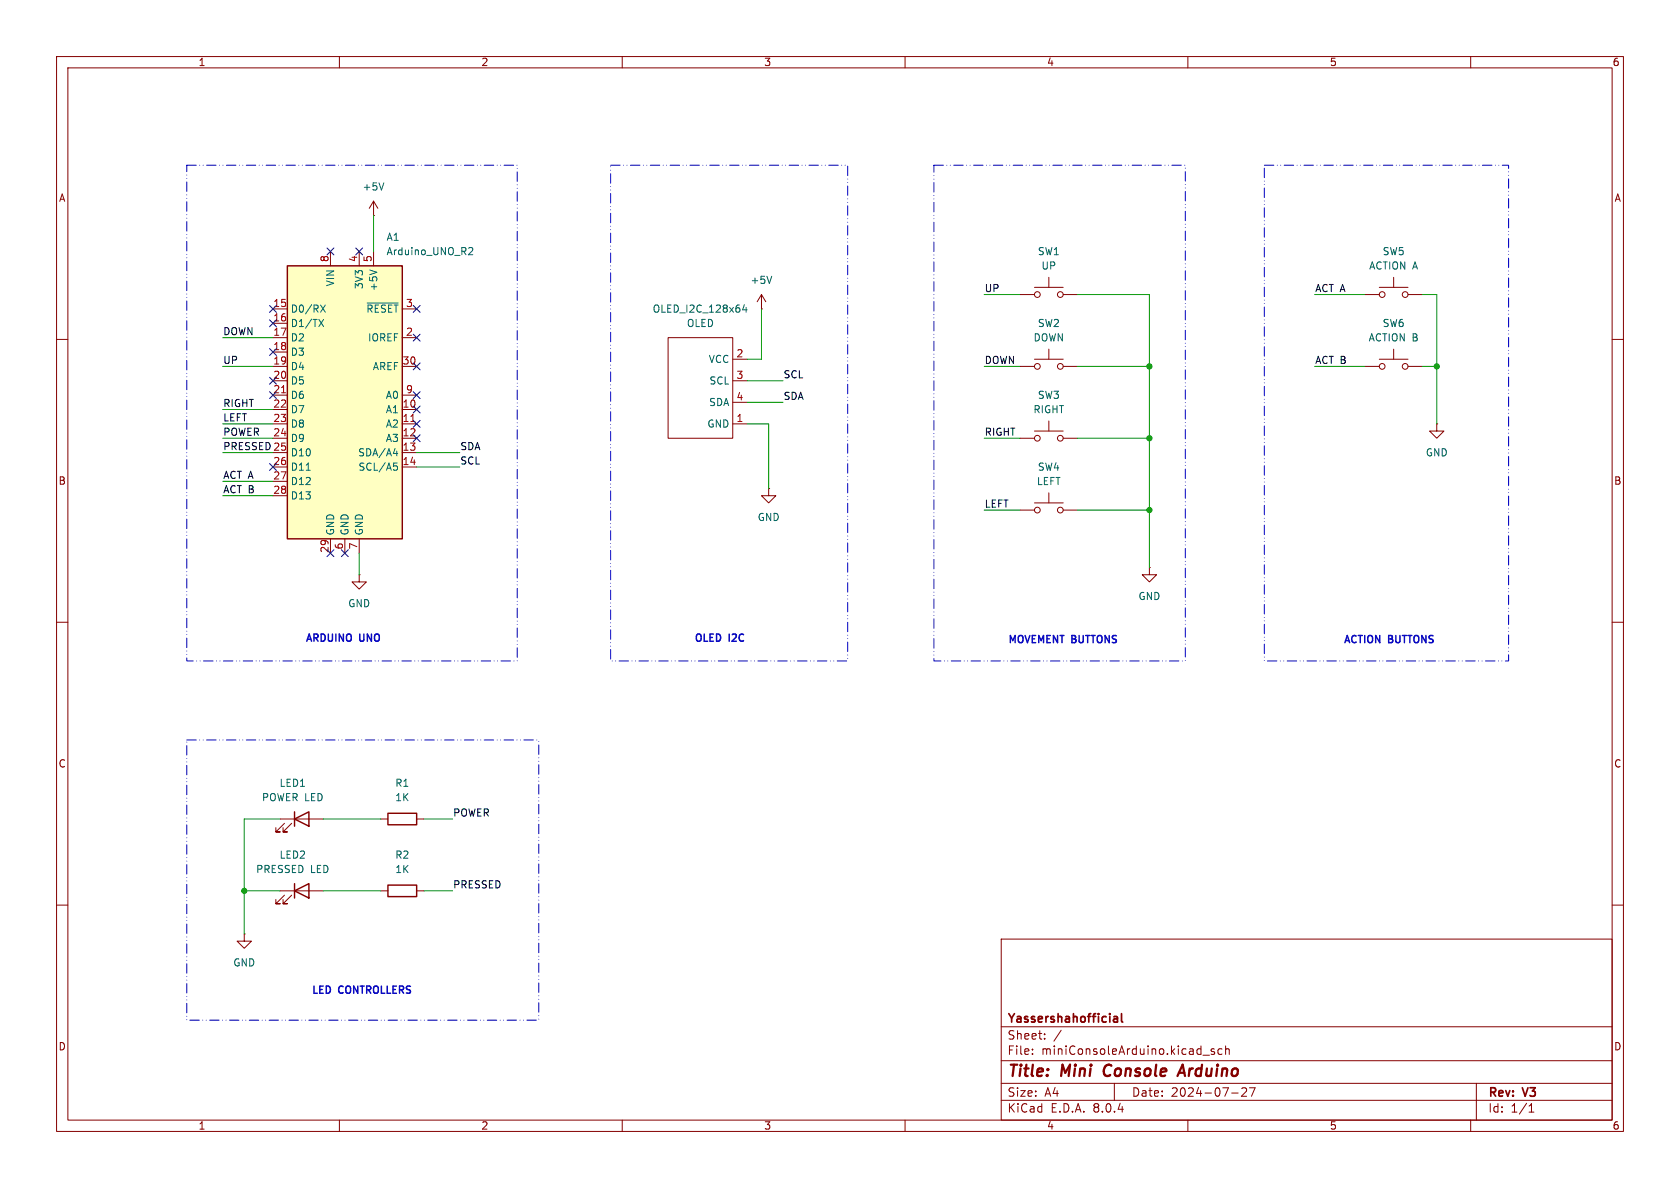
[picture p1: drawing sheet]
<svg xmlns="http://www.w3.org/2000/svg" width="297mm" height="210mm" viewBox="0 0 297 210" stroke-linecap="round" stroke-linejoin="round" font-family="sans-serif">
<g fill="none" stroke="#840000" stroke-width=".18">
<path d="M10 10h277v190h-277zM12 12h273v186h-273zM60 10v2M110 10v2M160 10v2M210 10v2M260 10v2M10 60h2M285 60h2M10 110h2M285 110h2M10 160h2"/>
<path d="M285 160h2M177 166h108v32h-108zM60 198v2M110 198v2M160 198v2M177 194.5h108M177 191.5h108M177 187.5h108M177 181.5h108M182.5 186.3v.1M182.5 185.5v.1M184.7 183.6v.1"/>
<path d="M184.7 182.8v.1M187.6 182.1l-1.3 2M197 191.5v3M210 198v2M212.7 186.5h1.1M214.7 185.5l-.4-.1-.2 .2 .1 .2 .5 .2v.3h-.6M216 185.5l-.4-.1-.3 .3v.4l.2 .2h.5M216.7 185.5l.2-.1 .3 .1 .1 .9M216.7 184.9v1.5M217.7 193.2h1.2M219.5 192.4l.6-.1 .2 .1 .1 .3-.9 1.1h.9M220.9 192.3h1l-.7 1.5"/>
<path d="M260 198v2M261 191.5v6.5M270.3 196.6h.9M270.3 195.5l.4-.4v1.5"/>
</g>
<path d="M195.4 188.5a1.27 1.27 0 0 0 0 1.6M208.2 190.2l.9-2 .4 2M208.4 189.6h1" fill="none" stroke="#840000" stroke-width=".4"/>
<path d="M196.9 179.8h.6l.1 .9M198.3 179.2v1.3l.2 .2M196.9 180.6h.7M197.6 180l-.7 .2" fill="none" stroke="#840000" stroke-width=".3"/>
<path d="M50.8 47h20.3v48.3h-20.3z" fill="#ffffc2"/>
<path d="M50.8 47h20.3v48.3h-20.3zM52.1 157.5l2.5-1.3v2.6zM52.1 144.8l2.5-1.3v2.6zM52.1 143.5v2.6M52.1 156.2v2.6M68.6 156.5h5.1v2h-5.1zM68.6 143.8h5.1v2h-5.1z" fill="none" stroke="#840000" stroke-width=".25"/>
<g fill="none" stroke="#840000" stroke-width=".18">
<path d="M66 38.1h.1M66 35.6v2.5M66 35.6l-.7 1.2M66 35.6l.8 1.2M48.3 54.6h2.5M48.3 57.2h2.5M48.3 59.7h2.5M58.4 44.5v2.5M63.5 44.5v2.5M66 44.5v2.5M71.1 54.6h2.6M71.1 59.7h2.6"/>
<path d="M118.1 59.7h11.4v17.8h-11.4zM134.6 54.6h.1M134.6 52.1l-.7 1.2M134.6 52.1v2.5M134.6 52.1l.8 1.2M180.3 52.1h2.6M182.9 50.8h5.1M185.4 49v1.8M188 52.1h2.5M241.3 52.1h2.5M243.8 50.8h5.1M246.4 49v1.8"/>
<path d="M248.9 52.1h2.6M48.3 72.4h2.5M48.3 74.9h2.5M48.3 77.5h2.5M48.3 62.2h2.5M48.3 64.8h2.5M48.3 67.3h2.5M48.3 69.9h2.5M71.1 72.4h2.6M71.1 74.9h2.6M71.1 77.5h2.6M71.1 64.8h2.6"/>
<path d="M71.1 69.9h2.6M129.5 74.9h2.6M129.5 67.3h2.6M129.5 63.5h2.6M129.5 71.1h2.6M180.3 77.5h2.6M180.3 64.8h2.6M182.9 63.5h5.1M182.9 76.2h5.1M185.4 61.7v1.8M185.4 74.4v1.8M188 77.5h2.5"/>
<path d="M188 64.8h2.5M241.3 64.8h2.5M243.8 63.5h5.1M246.4 61.7v1.8M248.9 64.8h2.6M254 74.9v1.3h1.3l-1.3 1.3-1.3-1.3h1.3M254 74.9h.1M48.3 80h2.5M48.3 82.6h2.5M48.3 85.1h2.5M48.3 87.6h2.5M58.4 95.3v2.5"/>
<path d="M61 95.3v2.5M63.5 95.3v2.5M71.1 80h2.6M71.1 82.6h2.6M135.9 86.4v1.2h1.3l-1.3 1.3-1.3-1.3h1.3M135.9 86.4h.1M180.3 90.2h2.6M182.9 88.9h5.1M185.4 87.1v1.8M188 90.2h2.5M63.5 101.6v1.3h1.3l-1.3 1.2-1.3-1.2h1.3M63.5 101.6h.1"/>
<path d="M203.2 100.3v1.3h1.3l-1.3 1.3-1.3-1.3h1.3M203.2 100.3h.1M49.5 157.5h7.6M49.5 144.8h7.6M50.3 158.2l-1.5 1.6h.7h-.7v-.8M50.3 145.5l-1.5 1.6h.7h-.7v-.8M51.6 158.2l-1.6 1.6h.8h-.8v-.8M51.6 145.5l-1.6 1.6h.8h-.8v-.8M67.3 157.5h1.3M67.3 144.8h1.3M73.7 157.5h1.2M73.7 144.8h1.2"/>
<path d="M43.2 165.1v1.3h1.2l-1.2 1.2-1.3-1.2h1.3M43.2 165.1h.1"/>
<circle cx="183.4" cy="52.1" r=".51"/>
<circle cx="187.5" cy="52.1" r=".51"/>
<circle cx="244.3" cy="52.1" r=".51"/>
<circle cx="248.4" cy="52.1" r=".51"/>
<circle cx="183.4" cy="64.8" r=".51"/>
<circle cx="183.4" cy="77.5" r=".51"/>
<circle cx="187.5" cy="64.8" r=".51"/>
<circle cx="187.5" cy="77.5" r=".51"/>
<circle cx="244.3" cy="64.8" r=".51"/>
<circle cx="248.4" cy="64.8" r=".51"/>
<circle cx="183.4" cy="90.2" r=".51"/>
<circle cx="187.5" cy="90.2" r=".51"/>
</g>
<path d="M49.8 69.4h.7M72.6 74.5h.8" fill="none" stroke="#a90000" stroke-width=".18"/>
<g fill="none" stroke="#006464" stroke-width=".18">
<path d="M67.9 32.3l-.5 1.3M56.4 56.5l.8 1.2M56.7 53.9l.8 1.3M57.2 56.5l-.8 1.2M57.5 53.9l-.8 1.3M64.9 53.6h5.5M65.3 47.7l1.3 .4M82.9 43.8h.4l.3 .3-.8 .9h.8M131.6 53.9l-.3 .9h.8M131.9 54.3v.9M136.4 48.8l-.4 1.3M70.1 79.7v.9"/>
<path d="M54.1 83.1h.8M69.5 80.2h.8M69.6 81.9h.6M69.7 82.3h.3l.3 .3-.2 .5h-.4"/>
</g>
<path d="M33 29.2h58.4v87.6h-58.4zM107.9 29.2h42v87.6h-42zM165.1 29.2h44.4v87.6h-44.4zM223.5 29.2h43.2v87.6h-43.2zM33 130.8h62.2v49.5h-62.2z" fill="none" stroke="#0000c2" stroke-width=".18" stroke-dasharray="1.7 .6 0 .6 0 .6"/>
<g fill="none" stroke="#009600" stroke-width=".18">
<path d="M66 38.1v6.4M39.4 59.7h8.9M134.6 54.6v8.9h-2.5M174 52.1h6.3M190.5 52.1h12.7v48.2M232.4 52.1h8.9M251.5 52.1h2.5v22.8M39.4 77.5h8.9M39.4 64.8h8.9M39.4 72.4h8.9M39.4 74.9h8.9M132.1 67.3h6.3"/>
<path d="M132.1 74.9h3.8v11.5M132.1 71.1h6.3M174 77.5h6.3M174 64.8h6.3M190.5 77.5h12.7M190.5 64.8h12.7M232.4 64.8h8.9M251.5 64.8h2.5M39.4 85.1h8.9M39.4 87.6h8.9M39.4 80h8.9M63.5 97.8v3.8"/>
<path d="M73.7 80h7.6M73.7 82.6h7.6M174 90.2h6.3M190.5 90.2h12.7M43.2 157.5h6.3M49.5 144.8h-6.3v20.3M57.1 157.5h10.2M57.1 144.8h10.2M74.9 157.5h5.1M74.9 144.8h5.1"/>
</g>
<g fill="none" stroke="#000084" stroke-width=".18">
<path d="M47.7 54l1.2 1.2M47.7 56.5l1.2 1.3M48.9 54l-1.2 1.2M48.9 56.5l-1.2 1.3M57.8 43.8l1.2 1.3M59 43.8l-1.2 1.3M62.9 43.8l1.2 1.3M64.1 43.8l-1.2 1.3M73.1 54l1.2 1.2M73.1 59.1l1.2 1.2M74.3 59.1l-1.2 1.2M74.3 54l-1.2 1.2"/>
<path d="M47.7 69.2l1.2 1.3M47.7 66.7l1.2 1.2M47.7 61.6l1.2 1.2M48.9 69.2l-1.2 1.3M48.9 66.7l-1.2 1.2M48.9 61.6l-1.2 1.2M73.1 76.9l1.2 1.2M73.1 69.2l1.2 1.3M73.1 71.8l1.2 1.2M73.1 74.3l1.2 1.2M73.1 64.2l1.2 1.2M74.3 76.9l-1.2 1.2"/>
<path d="M74.3 69.2l-1.2 1.3M74.3 71.8l-1.2 1.2M74.3 74.3l-1.2 1.2M74.3 64.2l-1.2 1.2M47.7 81.9l1.2 1.3M48.9 81.9l-1.2 1.3M57.8 97.2l1.2 1.2M59 97.2l-1.2 1.2M60.4 97.2l1.2 1.2M61.6 97.2l-1.2 1.2"/>
</g>
<g fill="#009600" stroke="#009600" stroke-width=".18">
<circle cx="203.2" cy="77.5" r=".46"/>
<circle cx="203.2" cy="64.8" r=".46"/>
<circle cx="254" cy="64.8" r=".46"/>
<circle cx="203.2" cy="90.2" r=".46"/>
<circle cx="43.2" cy="157.5" r=".46"/>
</g>
<g font-size="2.8" fill="#840000">
<text x="178" y="190.9">Title:</text>
<text x="187.7" y="190.9">Mini</text>
<text x="196" y="190.9">Console</text>
<text x="210.1" y="190.9">Arduino</text>
</g>
<g font-size="2.1" fill="#840000">
<text x="178" y="184">Sheet:</text>
<text x="178" y="181.2">Yassershahofficial</text>
<text x="178" y="186.7">File:</text>
<text x="184.1" y="186.7">miniConsoleArduino.kicad_sch</text>
<text x="178" y="196.9">KiCad</text>
<text x="178" y="194.1">Size:</text>
<text x="184.7" y="194.1">A4</text>
<text x="185.7" y="196.9">E.D.A.</text>
<text x="193.3" y="196.9">8.0.4</text>
<text x="200" y="194.1">Date:</text>
<text x="207" y="194.1">2024-07-27</text>
<text x="263" y="194.3">Rev:</text>
<text x="263" y="196.9">Id:</text>
<text x="267.1" y="196.9">1/1</text>
<text x="269.4" y="194.3">V3</text>
</g>
<g font-size="1.8" fill="#840000">
<text x="35" y="11.9">1</text>
<text x="85" y="11.9">2</text>
<text x="135" y="11.9">3</text>
<text x="185" y="11.9">4</text>
<text x="235" y="11.9">5</text>
<text x="285" y="11.9">6</text>
<text x="10.3" y="35.9">A</text>
<text x="285.3" y="35.9">A</text>
<text x="10.3" y="85.9">B</text>
<text x="285.3" y="85.9">B</text>
<text x="10.3" y="135.9">C</text>
<text x="285.3" y="135.9">C</text>
<text x="10.3" y="185.9">D</text>
<text x="285.3" y="185.9">D</text>
<text x="35" y="199.9">1</text>
<text x="85" y="199.9">2</text>
<text x="135" y="199.9">3</text>
<text x="185" y="199.9">4</text>
<text x="235" y="199.9">5</text>
<text x="285" y="199.9">6</text>
</g>
<g font-size="1.8" fill="#006464">
<text x="64" y="33.9">+5V</text>
<text x="68.2" y="42.8">A1</text>
<text x="68.2" y="45.3">Arduino_UNO_R2</text>
<text x="183.4" y="45.3">SW1</text>
<text x="184" y="47.9">UP</text>
<text x="242" y="47.9">ACTION A</text>
<text x="244.3" y="45.3">SW5</text>
<text x="59.3" y="50.7" transform="rotate(-90 59.3 50.7)">VIN</text>
<text x="64.4" y="51.2" transform="rotate(-90 64.4 51.2)">3V3</text>
<text x="66.9" y="51.6" transform="rotate(-90 66.9 51.6)">+5V</text>
<text x="132.6" y="50.4">+5V</text>
<text x="51.3" y="55.5">D0/RX</text>
<text x="51.3" y="58">D1/TX</text>
<text x="64.7" y="55.5">~{RESET}</text>
<text x="115.3" y="55.5">OLED_I2C_128x64</text>
<text x="121.3" y="58">OLED</text>
<text x="183.4" y="58">SW2</text>
<text x="244.3" y="58">SW6</text>
<text x="51.3" y="60.6">D2</text>
<text x="51.3" y="63.1">D3</text>
<text x="51.3" y="65.6">D4</text>
<text x="65" y="60.6">IOREF</text>
<text x="65.8" y="65.6">AREF</text>
<text x="125.2" y="64.4">VCC</text>
<text x="182.6" y="60.6">DOWN</text>
<text x="241.9" y="60.6">ACTION B</text>
<text x="51.3" y="68.2">D5</text>
<text x="51.3" y="70.7">D6</text>
<text x="68.1" y="70.7">A0</text>
<text x="125.3" y="72">SDA</text>
<text x="125.3" y="68.2">SCL</text>
<text x="183.4" y="70.7">SW3</text>
<text x="51.3" y="73.3">D7</text>
<text x="51.3" y="75.8">D8</text>
<text x="68.1" y="73.3">A1</text>
<text x="68.1" y="75.8">A2</text>
<text x="125" y="75.8">GND</text>
<text x="182.6" y="73.3">RIGHT</text>
<text x="51.3" y="78.3">D9</text>
<text x="51.3" y="80.9">D10</text>
<text x="51.3" y="83.4">D11</text>
<text x="63.2" y="80.9">SDA/A4</text>
<text x="63.3" y="83.4">SCL/A5</text>
<text x="68.1" y="78.3">A3</text>
<text x="183.4" y="83.4">SW4</text>
<text x="252" y="80.9">GND</text>
<text x="51.3" y="86">D12</text>
<text x="51.3" y="88.5">D13</text>
<text x="183.2" y="86">LEFT</text>
<text x="59.3" y="94.7" transform="rotate(-90 59.3 94.7)">GND</text>
<text x="61.8" y="94.7" transform="rotate(-90 61.8 94.7)">GND</text>
<text x="64.4" y="94.7" transform="rotate(-90 64.4 94.7)">GND</text>
<text x="133.9" y="92.3">GND</text>
<text x="61.5" y="107.5">GND</text>
<text x="201.2" y="106.3">GND</text>
<text x="46.2" y="141.8">POWER LED</text>
<text x="49.3" y="139.3">LED1</text>
<text x="69.8" y="139.3">R1</text>
<text x="69.8" y="141.8">1K</text>
<text x="45.2" y="154.5">PRESSED</text>
<text x="49.3" y="152">LED2</text>
<text x="54.9" y="154.5">LED</text>
<text x="69.8" y="152">R2</text>
<text x="69.8" y="154.5">1K</text>
<text x="41.1" y="171">GND</text>
</g>
<g font-size="1.8" fill="#a90000">
<text x="58.2" y="46.4" transform="rotate(-90 58.2 46.4)">8</text>
<text x="63.2" y="46.4" transform="rotate(-90 63.2 46.4)">4</text>
<text x="65.8" y="46.4" transform="rotate(-90 65.8 46.4)">5</text>
<text x="48.2" y="54.4">15</text>
<text x="48.2" y="56.9">16</text>
<text x="48.2" y="59.4">17</text>
<text x="71.7" y="59.4">2</text>
<text x="71.7" y="54.4">3</text>
<text x="48.2" y="62">18</text>
<text x="48.2" y="64.5">19</text>
<text x="71.1" y="64.5">30</text>
<text x="130.1" y="63.2">2</text>
<text x="48.2" y="67.1">20</text>
<text x="48.2" y="69.6">21</text>
<text x="71.7" y="69.6">9</text>
<text x="130.1" y="67.1">3</text>
<text x="130.1" y="70.9">4</text>
<text x="48.2" y="72.1">22</text>
<text x="48.2" y="74.7">23</text>
<text x="48.2" y="77.2">24</text>
<text x="71.1" y="72.1">10</text>
<text x="71.1" y="74.7">11</text>
<text x="71.1" y="77.2">12</text>
<text x="130.1" y="74.7">1</text>
<text x="48.2" y="82.3">26</text>
<text x="71.1" y="79.8">13</text>
<text x="71.1" y="82.3">14</text>
<text x="48.2" y="84.8">27</text>
<text x="48.2" y="87.4">28</text>
<text x="58.2" y="97.8" transform="rotate(-90 58.2 97.8)">29</text>
<text x="60.7" y="97.2" transform="rotate(-90 60.7 97.2)">6</text>
<text x="63.2" y="97.2" transform="rotate(-90 63.2 97.2)">7</text>
</g>
<g font-size="1.8" fill="#0f0f0f">
<text x="174" y="51.7">UP</text>
<text x="232.4" y="51.7">ACT A</text>
<text x="39.4" y="59.3">DOWN</text>
<text x="39.4" y="64.4">UP</text>
<text x="174" y="64.4">DOWN</text>
<text x="232.4" y="64.4">ACT B</text>
<text x="138.4" y="67">SCL</text>
<text x="138.4" y="70.8">SDA</text>
<text x="39.4" y="77.1">POWER</text>
<text x="39.4" y="74.6">LEFT</text>
<text x="39.4" y="72">RIGHT</text>
<text x="174" y="77.1">RIGHT</text>
<text x="39.4" y="79.7">PRESSED 25</text>
<text x="81.3" y="82.2">SCL</text>
<text x="81.3" y="79.7">SDA</text>
<text x="39.4" y="87.3">ACT B</text>
<text x="39.4" y="84.7">ACT A</text>
<text x="174" y="89.8">LEFT</text>
<text x="80" y="144.4">POWER</text>
<text x="80" y="157.1">PRESSED</text>
</g>
<g font-size="1.8" fill="#0000c2">
<text x="53.9" y="113.8">ARDUINO</text>
<text x="63.6" y="113.8">UNO</text>
<text x="122.6" y="113.8">OLED</text>
<text x="128.9" y="113.8">I2C</text>
<text x="178.1" y="114.1">MOVEMENT BUTTONS</text>
<text x="237.4" y="114.1">ACTION</text>
<text x="245.4" y="114.1">BUTTONS</text>
<text x="55" y="176">LED</text>
<text x="59.9" y="176">CONTROLLERS</text>
</g>
</svg>
